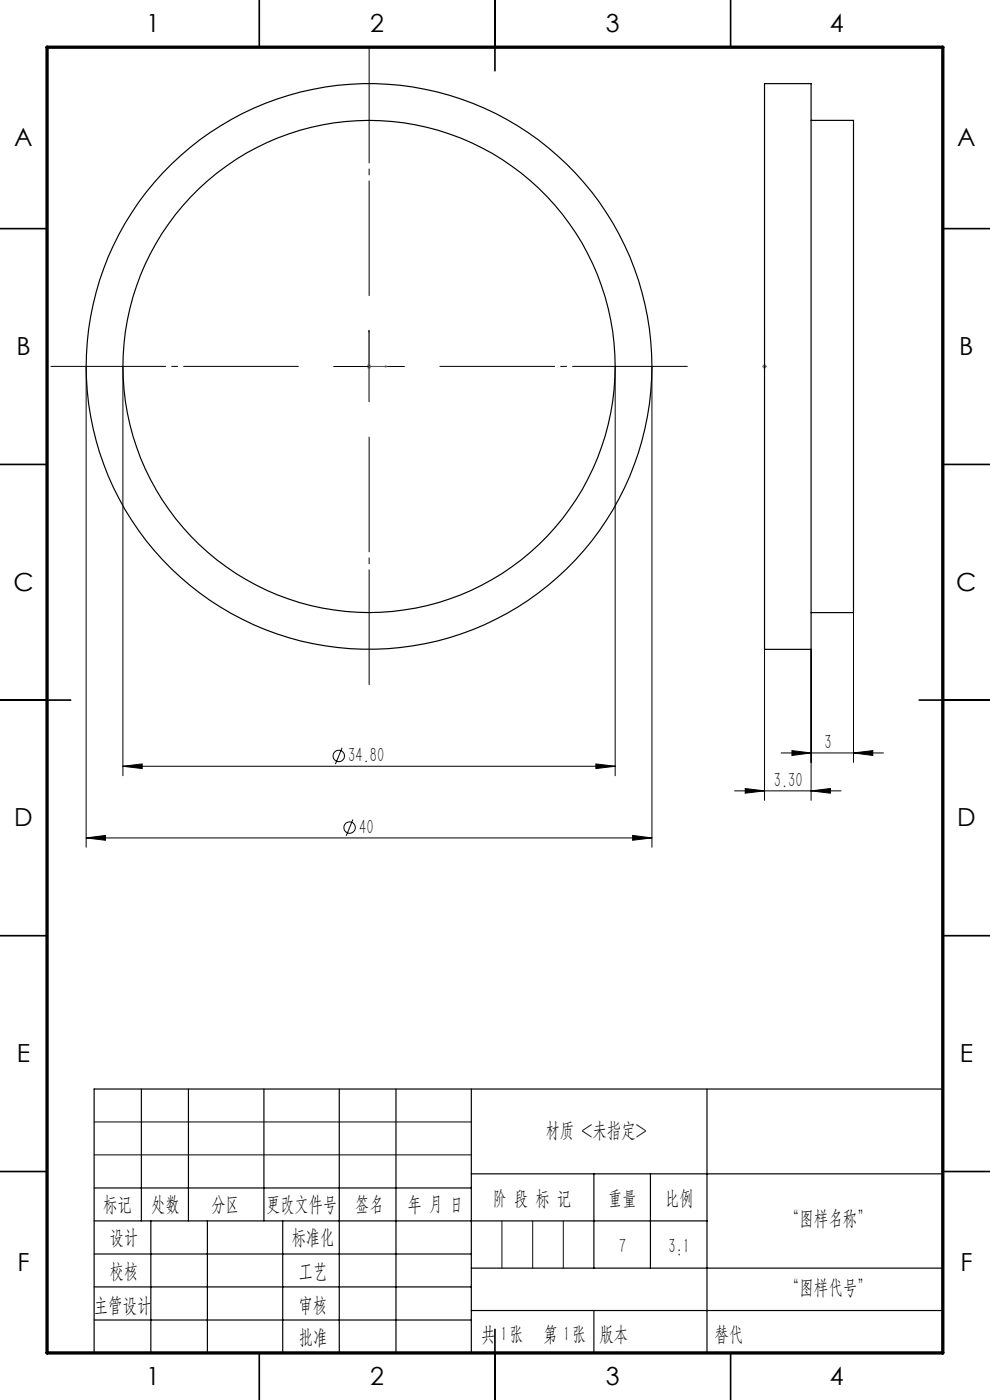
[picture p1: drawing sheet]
<svg xmlns="http://www.w3.org/2000/svg" width="210mm" height="297mm" viewBox="0 0 210 297" stroke-linecap="round" stroke-linejoin="round" font-family="sans-serif">
<g fill="none" stroke="#000" stroke-width=".21">
<path d="M18.3 77.7v102M26.1 77.7v86.9M70.8 77.7h15M78.3 70.2v15M130.5 77.7v86.9M138.3 77.7v102M162.2 137.8v32M172 137.8v32M181 130v31.7M72.6 158.6l-1.4 3.5M165.7 159.7h21.7M168 159.2l4 .5-4 .6z"/>
<path d="M181 159.7l4.1-.5v1.1zM18.3 177.8l4.1-.6v1.1zM18.3 177.8h120M26.1 162.6l4.1-.5v1zM26.1 162.6h104.4M74.9 173.8l-1.5 3.5M126.4 162.1l4.1 .5-4.1 .5zM134.2 177.2l4.1 .6-4.1 .5zM155.8 167.8h22.6M158.1 167.3l4.1 .5-4.1 .5zM172 167.8l4.1-.5v1zM20 238h80"/>
<path d="M20 245h80"/>
<circle cx="71.8" cy="160.4" r="1.21"/>
<circle cx="74.2" cy="175.6" r="1.21"/>
</g>
<path d="M78.3 70.1v7.6h3.8M78.3 70.1l.1 .3h-.2zM81.7 77.6l.4 .1-.4 .2zM162.2 77.6v.3zM162.2 70.1v.3v-.3M162.2 77.7h.1M162.2 70.1v7.6" fill="none" stroke="#00f" stroke-width=".21"/>
<path d="M77.8 77.7h1M77.9 77.4l.7 .7M78.3 77.3v.9M78.6 77.4l-.7 .7M161.7 77.7h1M161.8 77.4l.7 .7M162.2 77.3v.9M162.5 77.4l-.7 .7" fill="none" stroke="#808080" stroke-width=".21"/>
<path d="M63.3 77.7h-52.5M78.3 62.7v-52.5M93.3 77.7h52.5M78.3 92.7v52.5" fill="none" stroke="#000" stroke-width=".21" stroke-dasharray="30.5 1.3 1.3 1.3" stroke-dashoffset="6.1"/>
<g fill="none" stroke="#000" stroke-width=".25">
<path d="M30 231v28M40 231v28M56 231v28M72 231v56M84 231v56M100 231v56M150 231v56M200 231h-180v56M20 252h80M20 259h130M32 259v28M44 259v28"/>
<path d="M60 259v28M100 249h100M126 249v20M138 249v20M20 266h80M20 273h80M100 269h100M100 278h100M20 280h80"/>
</g>
<g fill="none" stroke="#000" stroke-width=".35">
<path d="M55 0v10M105 0v15M155 0v10M0 48.5h10M200 48.5h10M0 98.5h10M200 98.5h10M0 148.5h15M195 148.5h15M0 198.5h10M200 198.5h10M0 248.5h10"/>
<path d="M200 248.5h10M55 287v10M105 282v15M155 287v10"/>
</g>
<path d="M10 10h190v277h-190z" fill="none" stroke="#000" stroke-width=".7"/>
<path d="M106.5 259v10M113 259v10M119.5 259v10" fill="none" stroke="#0a0605" stroke-width=".21"/>
<path d="M126 278v9" fill="none" stroke="#0a0605" stroke-width=".25"/>
<g fill="#00f">
<path d="M81.7 77.6l.4 .1-.4 .2zM78.3 70.1l.1 .3h-.2z"/>
<path d="M162.2 77.6v.3zM162.2 70.1v.3z"/>
</g>
<path d="M26.1 162.6l4.1-.5v1zM126.4 162.1l4.1 .5-4.1 .5zM18.3 177.8l4.1-.6v1.1zM134.2 177.2l4.1 .6-4.1 .5zM158.1 167.3l4.1 .5-4.1 .5zM172 167.8l4.1-.5v1zM168 159.2l4 .5-4 .6zM181 159.7l4.1-.5v1.1z" fill="#000"/>
<g fill="none" stroke="#000" stroke-width=".25">
<path d="M162.2 17.7h9.8v120.1h-9.8zM172 25.5h9v104.5h-9"/>
<circle cx="78.3" cy="77.7" r="52.2"/>
<circle cx="78.3" cy="77.7" r="60"/>
</g>
<g font-size="5.3">
<text x="31" y="6.8">1</text>
<text x="78.5" y="6.8">2</text>
<text x="128.5" y="6.8">3</text>
<text x="176" y="6.8">4</text>
<text x="3" y="31.1">A</text>
<text x="203" y="31.1">A</text>
<text x="3.5" y="75.3">B</text>
<text x="203.5" y="75.3">B</text>
<text x="2.8" y="125.3">C</text>
<text x="202.8" y="125.3">C</text>
<text x="3" y="175.3">D</text>
<text x="203" y="175.3">D</text>
<text x="3.6" y="225.3">E</text>
<text x="203.6" y="225.3">E</text>
<text x="3.7" y="269.6">F</text>
<text x="203.7" y="269.6">F</text>
<text x="31" y="293.8">1</text>
<text x="78.5" y="293.8">2</text>
<text x="128.5" y="293.8">3</text>
<text x="176" y="293.8">4</text>
</g>
<g font-size="4.4">
<text x="73.9" y="161.7">34.80</text>
<text x="174.9" y="158.9">3</text>
<text x="164.1" y="166.9">3.30</text>
<text x="76.2" y="176.9">40</text>
<text x="115.7" y="241.2">材质 &lt;未指定&gt;</text>
<text x="21.9" y="256.9">标记</text>
<text x="32.1" y="256.9">处数</text>
<text x="44.9" y="256.9">分区</text>
<text x="56.5" y="256.9">更改文件号</text>
<text x="75.4" y="256.9">签名</text>
<text x="86.5" y="256.9">年 月 日</text>
<text x="104.5" y="255.6">阶 段 标 记</text>
<text x="129" y="255.6">重量</text>
<text x="141.1" y="255.6">比例</text>
<text x="23.3" y="263.9">设计</text>
<text x="61.9" y="263.9">标准化</text>
<text x="166.5" y="259.8">“图样名称”</text>
<text x="131.3" y="265.7">7</text>
<text x="141.8" y="265.7">3:1</text>
<text x="23.3" y="271.1">校核</text>
<text x="63.4" y="271">工艺</text>
<text x="166.5" y="274.6">“图样代号”</text>
<text x="19.9" y="278.3">主管设计</text>
<text x="63.4" y="278.3">审核</text>
<text x="63.4" y="285.2">批准</text>
<text x="102" y="284.4">共 张</text>
<text x="106.1" y="284.4">1</text>
<text x="115.3" y="284.4">第 张</text>
<text x="119.5" y="284.4">1</text>
<text x="127.1" y="284.4">版本</text>
</g>
<text font-size="4.4" fill="#0a0605" x="151.6" y="284.4">替代</text>
</svg>
